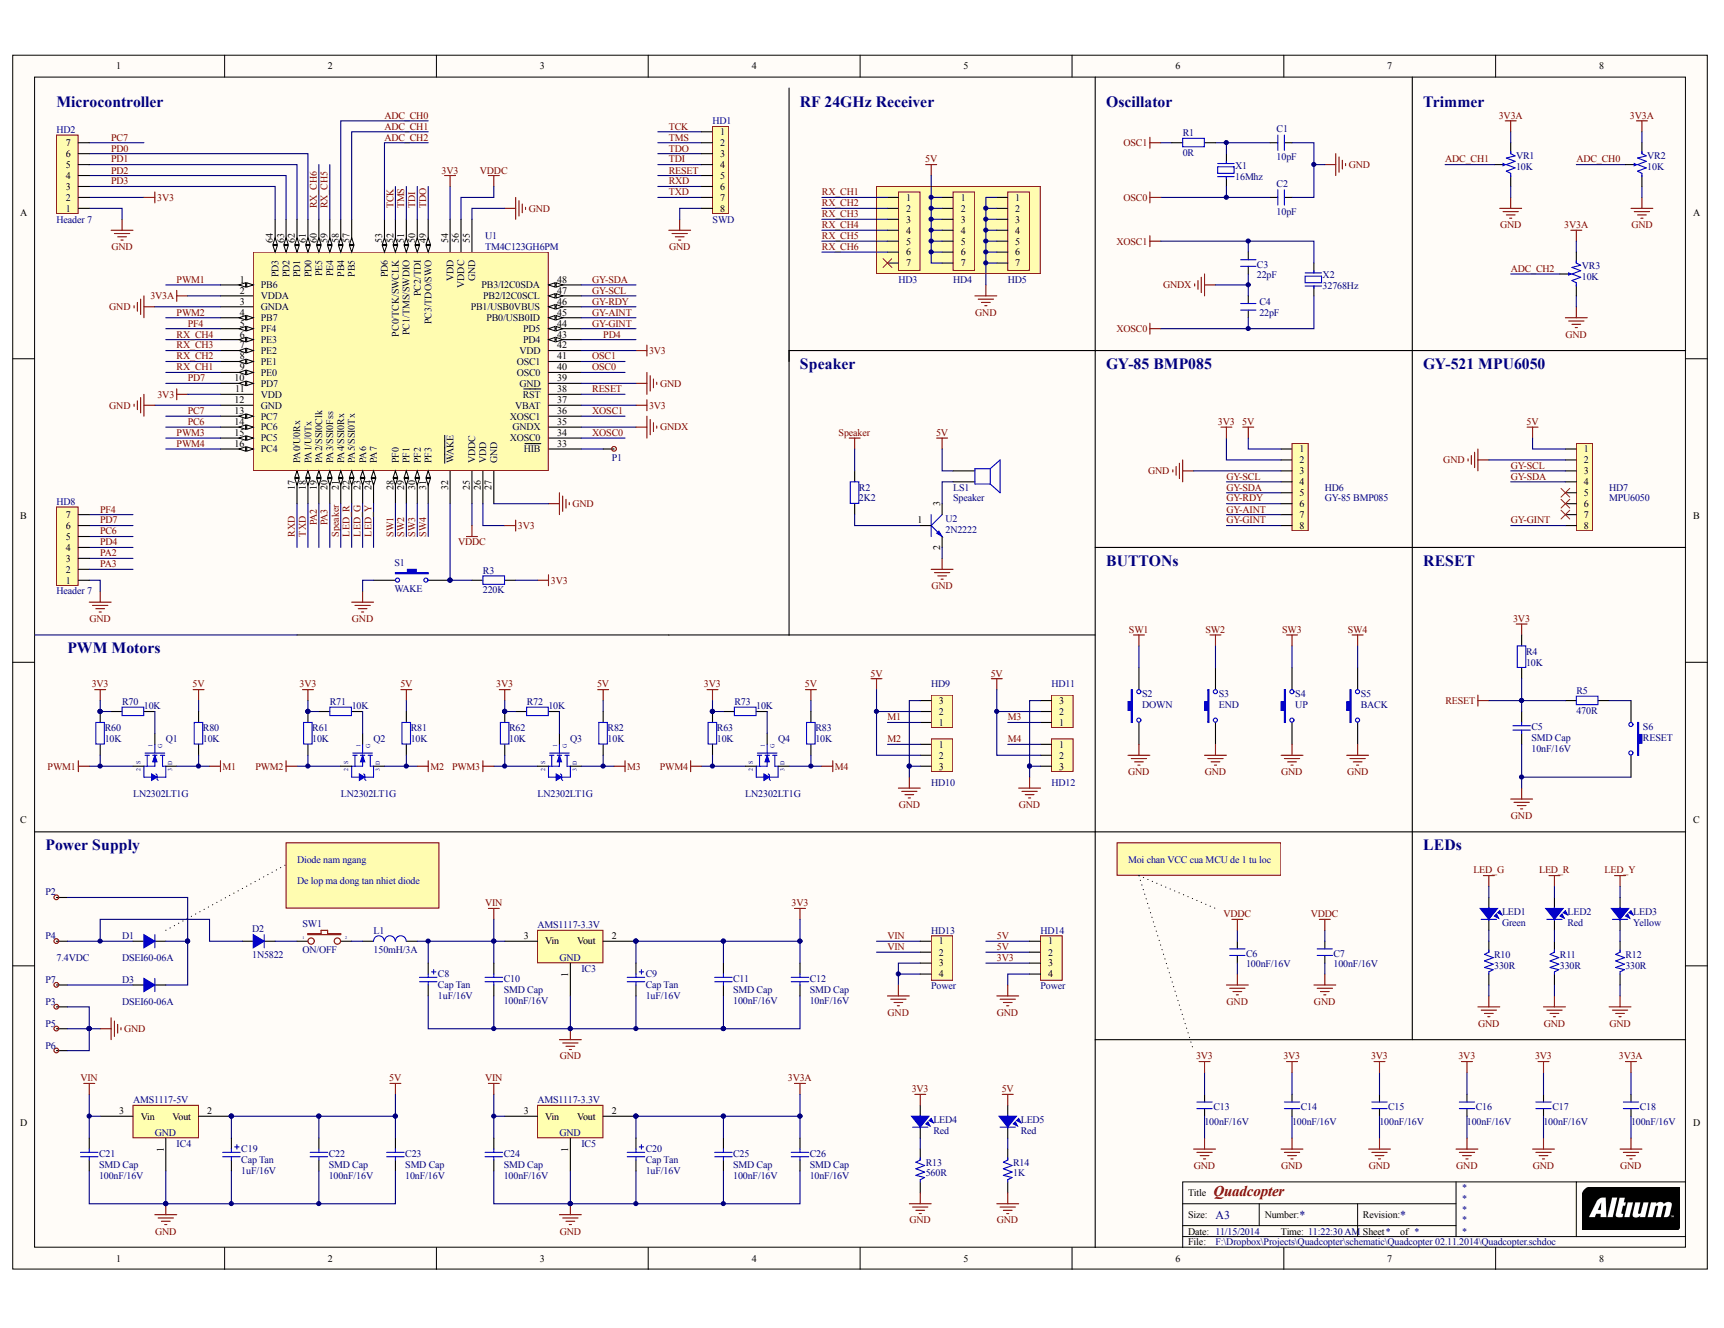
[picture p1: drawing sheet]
# Altium project Quadcopter.prjpcb
1 sheet, 100 parts. Net scope: global (net labels, ports and power ports of the same name join across sheets).
Board file: Quadcopter_final.PcbDoc

## Sheet Quadcopter.schdoc: Quadcopter
size A3

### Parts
C1  10pF  [C0603]
C2  10pF  [C0603]
C3  22pF  [C0603]
C4  22pF  [C0603]
C5  SMD Cap  value 10nF/16V  [C0603]
C6  value 100nF/16V  [C0603]  (hidden comment: SMD Cap)
C7  value 100nF/16V  [C0603]  (hidden comment: SMD Cap)
C8  Cap Tan  value 1uF/16V  [CAP_TANTA_1uF_16V]
C9  Cap Tan  value 1uF/16V  [CAP_TANTA_1uF_16V]
C10  SMD Cap  value 100nF/16V  [C0603]
C11  SMD Cap  value 100nF/16V  [C0603]
C12  SMD Cap  value 10nF/16V  [C0603]
C13  value 100nF/16V  [C0603]  (hidden comment: SMD Cap)
C14  value 100nF/16V  [C0603]  (hidden comment: SMD Cap)
C15  value 100nF/16V  [C0603]  (hidden comment: SMD Cap)
C16  value 100nF/16V  [C0603]  (hidden comment: SMD Cap)
C17  value 100nF/16V  [C0603]  (hidden comment: SMD Cap)
C18  value 100nF/16V  [C0603]  (hidden comment: SMD Cap)
C19  Cap Tan  value 1uF/16V  [CAP_TANTA_1uF_16V]
C20  Cap Tan  value 1uF/16V  [CAP_TANTA_1uF_16V]
C21  SMD Cap  value 100nF/16V  [C0603]
C22  SMD Cap  value 100nF/16V  [C0603]
C23  SMD Cap  value 10nF/16V  [C0603]
C24  SMD Cap  value 100nF/16V  [C0603]
C25  SMD Cap  value 100nF/16V  [C0603]
C26  SMD Cap  value 10nF/16V  [C0603]
D1  DSEI60-06A  [DSEI60-06A_STAND]
D2  1N5822  [1N5822]
D3  DSEI60-06A  [DSEI60-06A_STAND]
HD1  SWD  [Header_8]
HD2  Header 7  [Header_7]
HD3  Header 7  [Header_7]  (value not drawn)
HD4  Header 7  [Header_7]  (value not drawn)
HD5  Header 7  [Header_7]  (value not drawn)
HD6  GY-85 BMP085  [Header_8]
HD7  MPU6050  [Header_8]
HD8  Header 7  [Header_7]
HD9  Header 3  [JP3H_NAM]  (value not drawn)
HD10  Header 3  [JP3H_NAM]  (value not drawn)
HD11  Header 3  [JP3H_NAM]  (value not drawn)
HD12  Header 3  [JP3H_NAM]  (value not drawn)
HD13  Power  [Header_4]
HD14  Power  [Header_4]
IC3  AMS1117-3.3V  [AMS1117-5.0V]
IC4  AMS1117-5V  [AMS1117-5.0V]
IC5  AMS1117-3.3V  [AMS1117-5.0V]
L1  150mH/3A  [Inductor 150mH,3A]
LED1  Green  [Led 0805G]
LED2  Red  [Led 0805R]
LED3  Yellow  [Led 0805Y]
LED4  Red  [Led 0805R]
LED5  Red  [Led 0805R]
LS1  Speaker  [SPEAKER]
P1  Pad  [TP1]  (value not drawn)
P2  Pad  [TP1]  (value not drawn)
P3  Pad  [TP1]  (value not drawn)
P4  Pad  [TP1]  (value not drawn)
P5  Pad  [TP1]  (value not drawn)
P6  Pad  [TP1]  (value not drawn)
P7  Pad  [TP1]  (value not drawn)
Q1  LN2302LT1G  [LN2302LT1G]
Q2  LN2302LT1G  [LN2302LT1G]
Q3  LN2302LT1G  [LN2302LT1G]
Q4  LN2302LT1G  [LN2302LT1G]
R1  value 0R  [RESC2012L]  (hidden comment: Res2)
R2  value 2K2  [RESC2012L]  (hidden comment: Res2)
R3  value 220K  [RESC2012L]  (hidden comment: Res2)
R4  value 10K  [RESC2012L]  (hidden comment: Res2)
R5  value 470R  [RESC2012L]  (hidden comment: Res2)
R10  330R  [RESC2012L]
R11  330R  [RESC2012L]
R12  330R  [RESC2012L]
R13  560R  [RESC2012L]
R14  1K  [RESC2012L]
R60  value 10K  [RESC2012L]  (hidden comment: Res2)
R61  value 10K  [RESC2012L]  (hidden comment: Res2)
R62  value 10K  [RESC2012L]  (hidden comment: Res2)
R63  value 10K  [RESC2012L]  (hidden comment: Res2)
R70  value 10K  [RESC2012L]  (hidden comment: Res2)
R71  value 10K  [RESC2012L]  (hidden comment: Res2)
R72  value 10K  [RESC2012L]  (hidden comment: Res2)
R73  value 10K  [RESC2012L]  (hidden comment: Res2)
R80  value 10K  [RESC2012L]  (hidden comment: Res2)
R81  value 10K  [RESC2012L]  (hidden comment: Res2)
R82  value 10K  [RESC2012L]  (hidden comment: Res2)
R83  value 10K  [RESC2012L]  (hidden comment: Res2)
S1  WAKE  [BUTTON 2PIN TRON]
S2  DOWN  [BUTTON 2PIN TRON]
S3  END  [BUTTON 2PIN TRON]
S4  UP  [BUTTON 2PIN TRON]
S5  BACK  [BUTTON 2PIN TRON]
S6  RESET  [BUTTON 2PIN TRON]
SW1  ON/OFF  [CKCD11-101]
U1  TM4C123GH6PM  [TM4C123GH6PM]
U2  2N2222  [MMBT2222A]
VR1  10K  [VR]
VR2  10K  [VR]
VR3  10K  [VR]
X1  16Mhz  [CSTCE16M0V53-R0]
X2  32768Hz  [32.678 Khz]

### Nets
3V3: C9.1(+) C11.2 C12.2 C13.1 C14.1 C15.1 C16.1 C17.1 HD2.2 HD6.2 HD14.3 IC3.2(Vout) LED4.1 R3.1 R4.2 R60.2 R61.2 R62.2 R63.2 R70.2 R71.2 R72.2 R73.2 U1.11(VDD) U1.26(VDD) U1.37(VBAT) U1.42(VDD) U1.54(VDD)
3V3A: C18.1 C20.1(+) C25.2 C26.2 IC5.2(Vout) U1.2(VDDA) VR1.1 VR2.1 VR3.1
5V: C19.1(+) C22.2 C23.2 HD4.1 HD4.2 HD4.3 HD4.4 HD4.5 HD4.6 HD4.7 HD6.1 HD7.1 HD9.2 HD10.2 HD11.2 HD12.2 HD14.1 HD14.2 IC4.2(Vout) LED5.1 LS1.2 R80.2 R81.2 R82.2 R83.2
GND: C1.1 C2.1 C5.2 C6.2 C7.2 C8.2(-) C9.2(-) C10.1 C11.1 C12.1 C13.2 C14.2 C15.2 C16.2 C17.2 C18.2 C19.2(-) C20.2(-) C21.1 C22.1 C23.1 C24.1 C25.1 C26.1 HD1.8 HD2.1 HD5.1 HD5.2 HD5.3 HD5.4 HD5.5 HD5.6 HD5.7 HD6.3 HD7.2 HD8.1 HD9.3 HD10.3 HD11.3 HD12.3 HD13.3 HD13.4 HD14.4 IC3.1(GND) IC4.1(GND) IC5.1(GND) P3.1 P5.1 P6.1 R10.2 R11.2 R12.2 R13.2 R14.2 S1.1 S2.1 S3.1 S4.1 S5.1 S6.2 U1.3(GNDA) U1.12(GND) U1.27(GND) U1.39(GND) U1.55(GND) U2.2(E) VR1.3 VR2.3 VR3.3
GNDX: C3.2 C4.1 U1.35(GNDX)
LED_G: LED1.1 U1.23(PA6)
LED_R: LED2.1 U1.22(PA5/SSI0Tx)
LED_Y: LED3.1 U1.24(PA7)
M1: HD9.1 Q1.3(D) R80.1
M2: HD10.1 Q2.3(D) R81.1
M3: HD11.1 Q3.3(D) R82.1
M4: HD12.1 Q4.3(D) R83.1
OSC0: C2.2 U1.40(OSC0) X1.2
OSC1: R1.1 U1.41(OSC1)
PWM1: Q1.2(S) R60.1 U1.1(PB6)
PWM2: Q2.2(S) R61.1 U1.4(PB7)
PWM3: Q3.2(S) R62.1 U1.15(PC5)
PWM4: Q4.2(S) R63.1 U1.16(PC4)
RESET: C5.1 HD1.5 R4.1 R5.2 U1.38(~{RST})
Speaker: R2.1 U1.21(PA4/SSI0Rx)
SW1: S2.2 U1.28(PF0)
SW2: S3.2 U1.29(PF1)
SW3: S4.2 U1.30(PF2)
SW4: S5.2 U1.31(PF3)
VDDC: C6.1 C7.1 U1.25(VDDC) U1.56(VDDC)
VIN: C8.1(+) C10.2 C21.2 C24.2 HD13.1 HD13.2 IC3.3(Vin) IC4.3(Vin) IC5.3(Vin) L1.2
XOSC0: C4.2 U1.34(XOSC0) X2.2
XOSC1: C3.1 U1.36(XOSC1) X2.1
ADC_CH0: U1.58(PB4) VR2.2
ADC_CH1: U1.57(PB5) VR1.2
ADC_CH2: U1.53(PD6) VR3.2
GY-AINT: HD6.7 U1.45(PB0/USB0ID)
GY-GINT: HD6.8 HD7.8 U1.44(PD5)
GY-RDY: HD6.6 U1.46(PB1/USB0VBUS)
GY-SCL: HD6.4 HD7.3 U1.47(PB2/I2C0SCL)
GY-SDA: HD6.5 HD7.4 U1.48(PB3/I2C0SDA)
PA2: HD8.3 U1.19(PA2/SSI0Clk)
PA3: HD8.2 U1.20(PA3/SSI0Fss)
PC6: HD8.5 U1.14(PC6)
PC7: HD2.7 U1.13(PC7)
PD0: HD2.6 U1.61(PD0)
PD1: HD2.5 U1.62(PD1)
PD2: HD2.4 U1.63(PD2)
PD3: HD2.3 U1.64(PD3)
PD4: HD8.4 U1.43(PD4)
PD7: HD8.6 U1.10(PD7)
PF4: HD8.7 U1.5(PF4)
RX_CH1: HD3.1 U1.9(PE0)
RX_CH2: HD3.2 U1.8(PE1)
RX_CH3: HD3.3 U1.7(PE2)
RX_CH4: HD3.4 U1.6(PE3)
RX_CH5: HD3.5 U1.59(PE4)
RX_CH6: HD3.6 U1.60(PE5)
RXD: HD1.6 U1.17(PA0/U0Rx)
TCK: HD1.1 U1.52(PC0/TCK/SWCLK)
TDI: HD1.4 U1.50(PC2/TDI)
TDO: HD1.3 U1.49(PC3/TDO/SWO)
TMS: HD1.2 U1.51(PC1/TMS/SWDIO)
TXD: HD1.7 U1.18(PA1/U0Tx)
NetC1_2: C1.2 R1.2 X1.1
NetD1_1: D1.1(K) D2.1(K) P4.1
NetD1_2: D1.2(A) D3.2(A) P2.1
NetD2_2: D2.2(A) SW1.1
NetD3_1: D3.1(K) P7.1
NetL1_1: L1.1 SW1.2
NetLED1_2: LED1.2 R10.1
NetLED2_2: LED2.2 R11.1
NetLED3_2: LED3.2 R12.1
NetLED4_2: LED4.2 R13.1
NetLED5_2: LED5.2 R14.1
NetLS1_1: LS1.1 U2.3(C)
NetP1_1: P1.1 U1.33(~{HIB})
NetQ1_1: Q1.1(G) R70.1
NetQ2_1: Q2.1(G) R71.1
NetQ3_1: Q3.1(G) R72.1
NetQ4_1: Q4.1(G) R73.1
NetR2_2: R2.2 U2.1(B)
NetR3_2: R3.2 S1.2 U1.32(~{WAKE})
NetR5_1: R5.1 S6.1

Not connected (* = marked no-connect by the designer): HD3 7*; HD7 5* 6* 7*

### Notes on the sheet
- (near HD2) Microcontroller
- RF 24GHz Receiver
- (near R1) Oscillator
- Trimmer
- Speaker
- GY-85 BMP085
- GY-521 MPU6050
- BUTTONs
- RESET
- PWM Motors
- Power Supply
- LEDs
- Diode nam ngang
- De lop ma dong tan nhiet diode
- Moi chan VCC cua MCU de 1 tu loc
- (near P4) 7.4VDC
